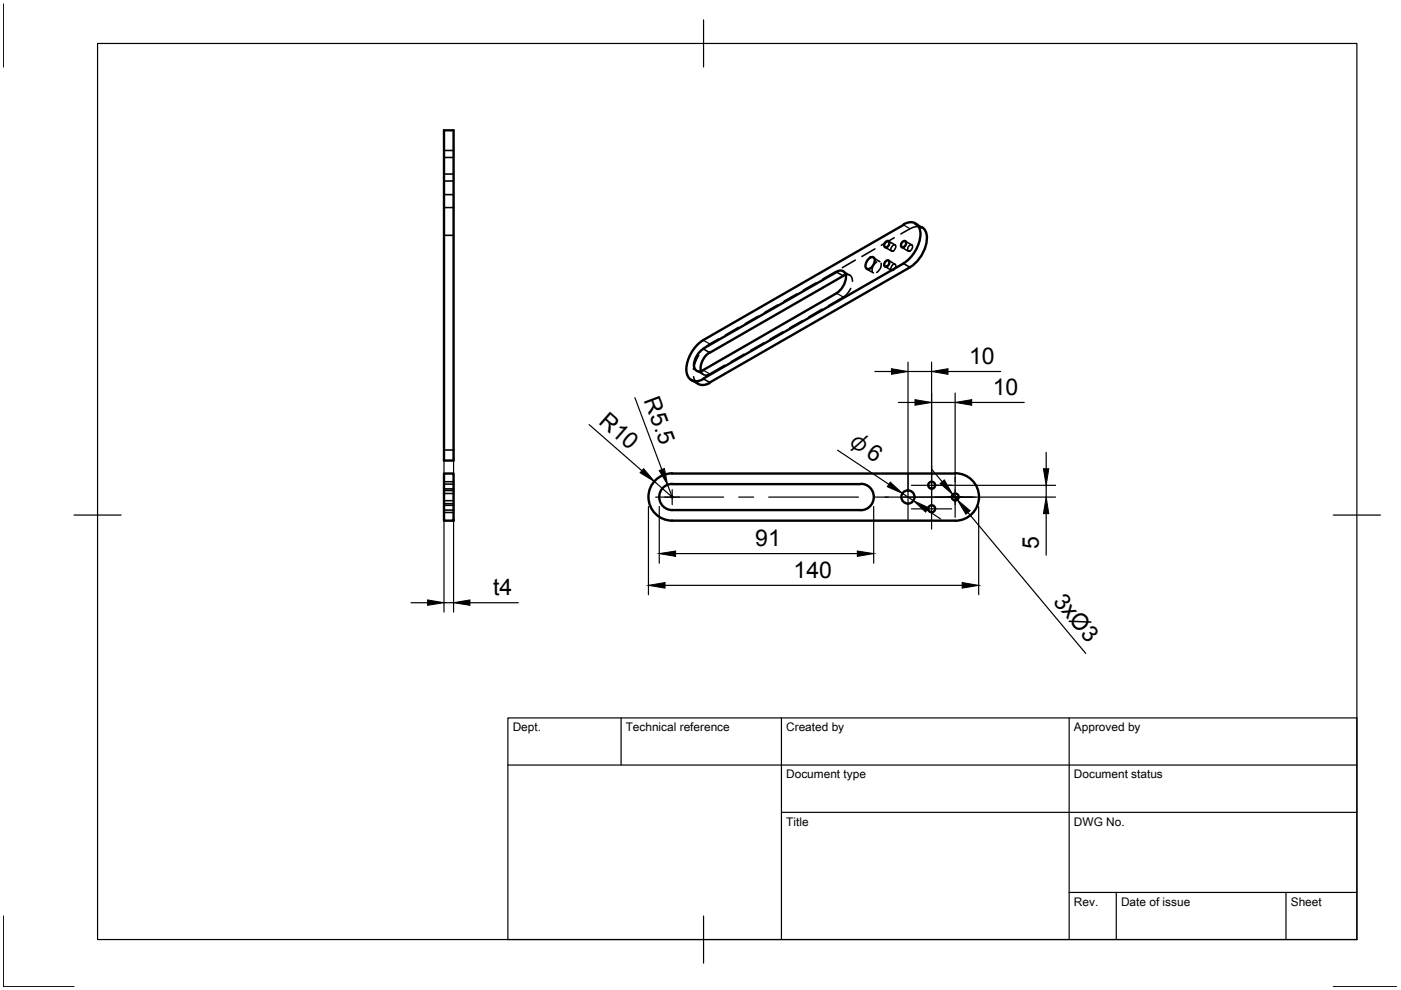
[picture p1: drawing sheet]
<svg xmlns="http://www.w3.org/2000/svg" width="297mm" height="210mm" viewBox="0 0 297 210" stroke-linecap="round" stroke-linejoin="round" font-family="sans-serif">
<g fill="none" stroke="#000" stroke-width=".34">
<path d="M94.1 36.9h2.1M94.1 38.4h2.1M94.1 31.9h2.1M94.1 33.4h2.1M94.1 44h2.1M94.1 41.3h2.1M94.1 49.9h2.1M173.1 59.9l-2.8 1.6M177.2 57.6l-2.7 1.5M178.8 57.5l1.4 .9M179.3 58.3a1.12 1.12 0 0 1 1.1 .2 1.12 1.12 0 0 1 .3 1.1M181.3 55.1l-2.7 1.7"/>
<path d="M183.8 57.1l1.4 .8M185.2 54.6l1.3 .9M185.5 52.8l-2.8 1.6M185.9 55.5a1.97 1.97 0 0 0-1 2M186.8 55.8a1.87 1.87 0 0 1-.9 2M187.6 52.4l1.4 .8M187.6 56.5l1.4 .8M188.4 51.1l1.4 .8M188.4 55.2l1.4 .8M189.2 52.1l.6-.2a.89 .89 0 0 1-.8 1.3 .74 .74 0 0 1 .2-1.1zM189.2 56.2l.6-.2a.85 .85 0 0 1-.8 1.3 .72 .72 0 0 1 .2-1.1zM189.6 50.4l-2.8 1.6"/>
<path d="M191.2 52.4l1.4 .8M191.9 51.1l1.4 .8M192.7 52.1l.6-.2a.87 .87 0 0 1-.7 1.3l-.2-.3zM195.4 48.2a2.55 2.55 0 0 0-2.5 .3l-1.9 1.1M147.1 79.9a2.02 2.02 0 0 0 .9 1.5M147.7 78.6l1.4 .8M148.2 75.3l-.9 1.7-.3 1.3M152.4 71.8a10.3 10.3 0 0 0-3.3 2.3M153.6 77.5l-3.1 1.8a1.13 1.13 0 0 1-1.9-.7M156.6 69.4l-2.8 1.6M157.8 75.1l-2.8 1.6M160.7 67l-2.7 1.7"/>
<path d="M161.9 72.7l-2.7 1.6M164.8 64.7l-2.7 1.6M166 70.3l-2.7 1.6M169 62.3l-2.8 1.6M170.2 68l-2.8 1.5M174.3 65.6l-2.8 1.6M180.4 61.2l-1.2 1.5-3.5 2.1M94.1 95.4h2.1M94.1 102.6h2.1M94.1 108.1h2.1M94.1 106.8h2.1M94.1 104h2.1"/>
<path d="M94.1 102.1h2.1M94.1 103.7h2.1M94.1 107.1h2.1M94.1 108.7h2.1M94.1 104.6h2.1M94.1 106.2h2.1"/>
</g>
<g fill="none" stroke="#000" stroke-width=".51">
<path d="M94.1 27.6h2.1v70h-2.1zM177.4 57.7l-28.3 16.2M177.4 57.6a1.3 1.3 0 0 1 1.6 .1 1.3 1.3 0 0 1 .3 1.6l-.4 1.1a4.1 4.1 0 0 1-1.5 1.7M178.8 58.5l-28.3 16.3M179.3 58.2l-.5 .2M184.2 54.9a.71 .71 0 0 1 1.2 0 1.88 1.88 0 0 1-1.5 2.1 1.2 1.2 0 0 1 0-1.8zM187.8 51.3l.5-.2a.74 .74 0 0 1 .1 .9 .74 .74 0 0 1-.8 .3 .9 .9 0 0 1 .2-1zM187.8 55.4l.5-.2a.74 .74 0 0 1 .1 .9 .74 .74 0 0 1-.8 .3 .9 .9 0 0 1 .2-1zM191.3 51.3l.5-.2a.74 .74 0 0 1 .2 .9 .74 .74 0 0 1-.9 .3 .9 .9 0 0 1 .2-1zM191.5 47.7l-42.4 24.4M191.5 55.9l-42.4 24.4M191.6 47.6a2.2 2.2 0 0 1 2.5-.2 2.2 2.2 0 0 1 1.1 2.3 8 8 0 0 1-3.6 6.1"/>
<path d="M194 47.4l1.4 .8M195.5 48.2a2.93 2.93 0 0 1 .9 3.2 8 8 0 0 1-3.5 5.2l-42.4 24.5M149.1 72.1a7.7 7.7 0 0 0-3.5 7 2.12 2.12 0 0 0 3.5 1.3M149.1 74a4.1 4.1 0 0 0-1.9 3.9 1.16 1.16 0 0 0 1.9 .6M150.5 74.7a4.1 4.1 0 0 0-1.9 3.9M177.4 62.2l-28.3 16.3M146.6 80.5a3.6 3.6 0 0 0 2.6 1.1l1.3-.4M94.1 100.4h2.1v10h-2.1zM142.5 102.6h40M142.5 108.1h40M142.5 100.4h60M142.5 102.6a2.77 2.77 0 0 0-2.7 2.8 2.77 2.77 0 0 0 2.7 2.7"/>
<path d="M142.5 100.4a5 5 0 0 0-5 5 5 5 0 0 0 5 5M182.5 102.6a2.79 2.79 0 0 1 2.8 2.8 2.79 2.79 0 0 1-2.8 2.8M202.5 100.3a5 5 0 0 1 5.1 5.1 5 5 0 0 1-5.1 5h-60"/>
<circle cx="192.5" cy="105.4" r="1.4"/>
<circle cx="197.5" cy="102.9" r=".74"/>
<circle cx="197.5" cy="107.9" r=".74"/>
<circle cx="202.5" cy="105.4" r=".74"/>
</g>
<path d="M177.4 57.7l1.4 .8M191.5 55.9l1.4 .8M149.1 73.9l1.4 .9M149.1 80.3l1.4 .8" fill="none" stroke="#000" stroke-width=".34"/>
<path d="M191.5 47.7l1.4 .8M149.1 78.5l1.4 .8M149.1 72.1l1.4 .8M177.4 62.2l1.4 .8" fill="none" stroke="#000" stroke-width=".25"/>
<!-- layer: BORDER -->
<path d="M.7 .8v13.4M20.7 9.2h267v190h-267zM149.2 4.2v10M15.7 109.2h10M282.7 109.2h10M.7 194.2v15h15M149.2 194.2v10M282.7 209.2h13.4" fill="none" stroke="#000" stroke-width=".25"/>
<!-- layer: TITLEBLOCK -->
<path d="M107.7 152.2h180v47h-180zM131.7 152.2v10M165.7 152.2v47M226.7 152.2v47M107.7 162.2h180M165.7 172.2h122M226.7 189.2h61M236.7 189.2v10M272.7 189.2v10" fill="none" stroke="#000" stroke-width=".25"/>
<!-- layer: 0 -->
<g fill="none" stroke="#000" stroke-width=".25">
<path d="M185.5 78.8h3.5M192.5 76.8v27.3M192.5 78.8h5M197.5 76.8v27.3M201 78.8h11.2M94.1 94.6v35.2M96.2 94.6v35.2M124.9 90l11.2 9.8M134.6 84.3l5.7 15.3M177.6 95.4l10.9 7.3M190.5 85.3h3.5M197.5 99.5l2.3 2.6"/>
<path d="M197.5 85.3h5M202.5 83.3v18.9M206 85.3h11.2M221.8 95.9v3.5M137.5 107.4v18.7M138.8 102.1l3.7 3.3-1-2.6M139.8 107.4v12M143.2 117.4h38.6M185.2 107.4v12M191.4 104.6l2.3 1.6M196.5 108.1l3 2M197.6 102.9h26.2"/>
<path d="M197.6 105.4h26.2M202 104.8l1 1.2M205.2 108.7l25 29.8M207.5 107.4v18.7M221.8 102.9v2.5M221.8 108.9v8.8M87.2 127.8h3.5M94.1 127.8h2.1M99.6 127.8h10.3M141 124.1h63"/>
</g>
<g fill="#000" stroke="#000" stroke-width=".21">
<path d="M189 78.2l3.5 .6-3.5 .6zM197.5 78.8l3.5-.6v1.2zM136.5 99.4l2.3 2.7-3.1-1.9zM139.8 99.8l1.1-.5 .6 3.5zM194 84.7l3.5 .6-3.5 .6zM202.5 85.3l3.5-.6v1.2zM221.2 99.4h1.2l-.6 3.5zM139.8 117.4l3.4-.6v1.2zM181.8 116.8l3.4 .6-3.4 .6zM188.8 102.2l2.6 2.4-3.3-1.4zM193.7 106.2l3.2 1.4-.7 1zM199.3 102.5l.9-.7 1.8 3z"/>
<path d="M203 106l2.7 2.3-.9 .7zM221.8 105.4l.6 3.5h-1.2zM90.7 127.2l3.4 .6-3.4 .5zM96.2 127.8l3.4-.6v1.1zM137.5 124.1l3.5-.6v1.2zM204 123.5l3.5 .6-3.5 .6z"/>
</g>
<!-- layer: Center Lines -->
<g fill="none" stroke="#000" stroke-width=".25">
<path d="M197.5 98.7v4.3M139 105.4h14.4M142.5 103.8v3.2M156.6 105.4h3.2M163 105.4h19M185.2 105.4h21.5M192.5 100.5v4.6M192.5 105.3v.2M192.5 105.7v4.6M193.2 102.9h4.1M193.2 107.9h4.1M197.4 102.9h4.3"/>
<path d="M197.4 107.9h4.3M197.5 103.1v4.9M197.5 108.1v4.1M202.5 101.2v8.5"/>
</g>
<text font-size="5.1" x="179.2" y="93.9" transform="rotate(34 179.2 93.9)">φ6</text>
<g font-size="4.9">
<text x="205.5" y="77.2">10</text>
<text x="210.5" y="83.8">10</text>
<text x="126.8" y="89.6" transform="rotate(41 126.8 89.6)">R10</text>
<text x="136.5" y="84.8" transform="rotate(69 136.5 84.8)">R5.5</text>
<text x="160.1" y="115.9">91</text>
<text x="220.2" y="116.4" transform="rotate(-90 220.2 116.4)">5</text>
<text x="168.3" y="122.5">140</text>
<text x="104.5" y="126.2">t4</text>
<text x="223.2" y="127.5" transform="rotate(50 223.2 127.5)">3xØ3</text>
</g>
<g font-size="2.5">
<text x="108.7" y="155">Dept.</text>
<text x="132.7" y="155">Technical reference</text>
<text x="166.7" y="155">Created by</text>
<text x="227.7" y="155">Approved by</text>
<text x="166.7" y="165">Document type</text>
<text x="227.7" y="165">Document status</text>
<text x="166.7" y="175">Title</text>
<text x="227.7" y="175">DWG No.</text>
<text x="227.7" y="192">Rev.</text>
<text x="237.7" y="192">Date of issue</text>
<text x="273.7" y="192">Sheet</text>
</g>
</svg>
